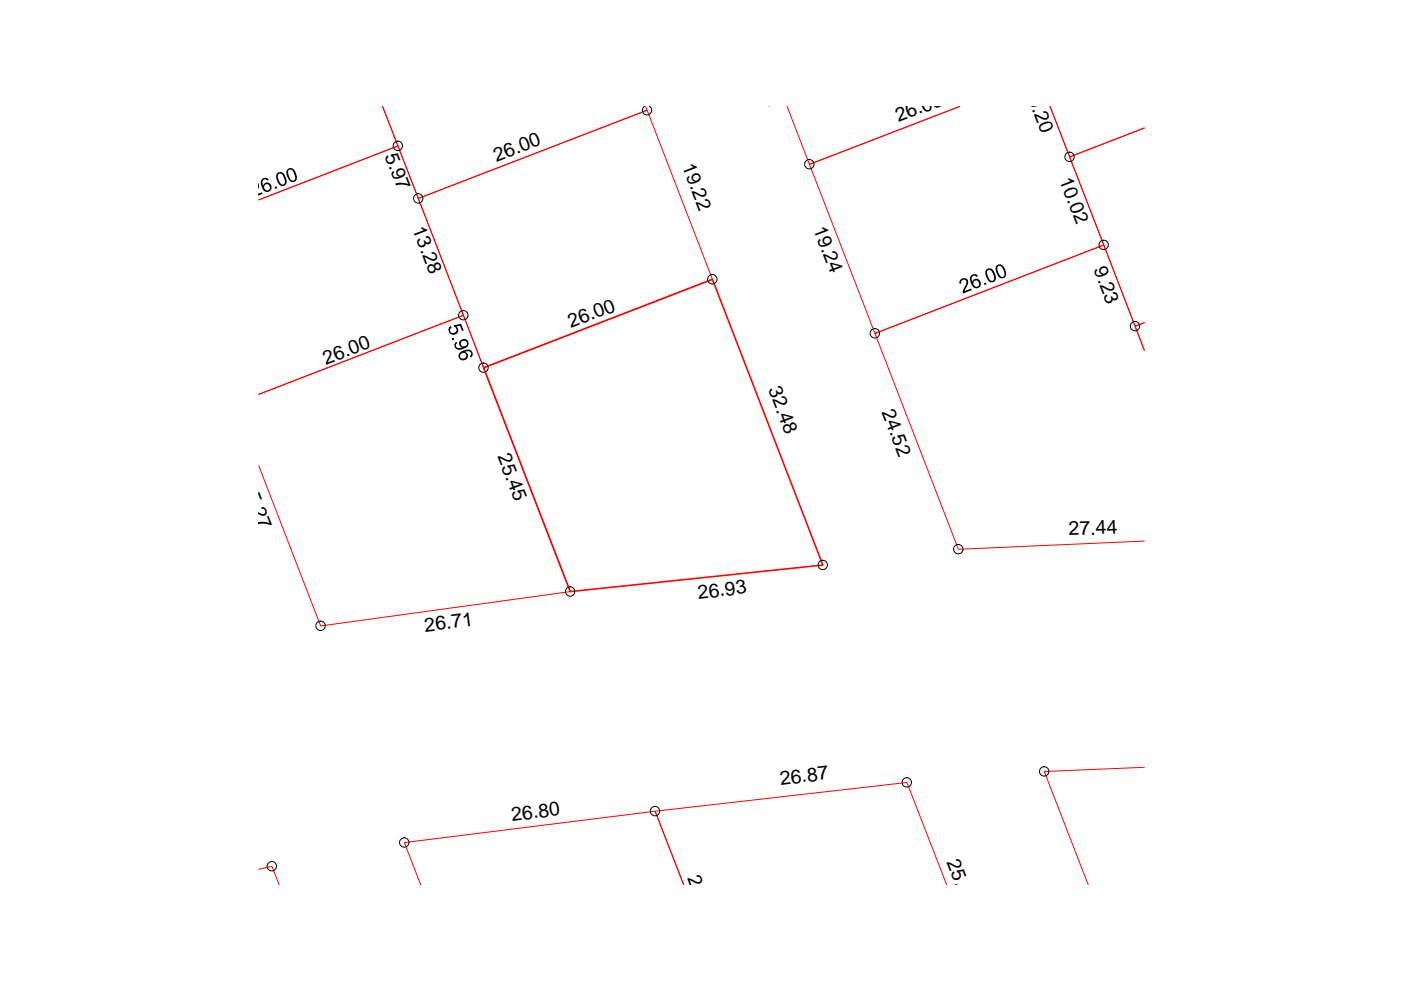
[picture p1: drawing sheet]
<svg xmlns="http://www.w3.org/2000/svg" width="297mm" height="210mm" viewBox="0 0 297 210" stroke-linecap="round" stroke-linejoin="round" font-family="sans-serif">
<path d="M136.9 22.6l.3 .8-48.5 18.7-7.6-19.5 3.3 8.3-29.5 11.5 29.5-11.5 13.9 35.9-43.4 16.8 43.4-16.8 22.6 58.6-52.9 7.3-13.1-33.9M166.9 22.6l4.7 12.2 31.9-12.2-31.9 12.2 13.9 35.9 48.5-18.8-11.4-29.3 4.2 10.7 15.8-6.2-15.8 6.2 13.9 35.9 1.9-.8-1.9 .8 1.9 5.1-8.6-22.4-48.5 18.8 17.7 45.8 39.4-1.8M88.7 42.1l48.5-18.7 13.8 35.8-48.5 18.8zM242.6 162.7l-21.2 .9 9.3 24M54.9 184.3l2.8-.6 1.5 3.9M89.2 187.6l-3.5-9 53.2-6.6 6 15.6-6-15.6 53.4-6.1 8.4 21.7" fill="none" stroke="#f00" stroke-width=".21"/>
<path d="M102.5 78l48.5-18.8 23.5 60.6-53.6 5.6z" fill="none" stroke="#f00" stroke-width=".34"/>
<g fill="none" stroke="#000" stroke-width=".21">
<path d="M136.7 22.6a.99 .99 0 0 0-.3 1.4 .99 .99 0 0 0 1.5 0 .99 .99 0 0 0-.2-1.4"/>
<circle cx="84.3" cy="30.9" r=".99"/>
<circle cx="171.6" cy="34.8" r=".99"/>
<circle cx="226.8" cy="33.3" r=".99"/>
<circle cx="88.7" cy="42.1" r=".99"/>
<circle cx="151" cy="59.2" r=".99"/>
<circle cx="234" cy="51.9" r=".99"/>
<circle cx="98.2" cy="66.8" r=".99"/>
<circle cx="102.5" cy="78" r=".99"/>
<circle cx="185.5" cy="70.7" r=".99"/>
<circle cx="240.6" cy="69.2" r=".99"/>
<circle cx="174.4" cy="119.8" r=".99"/>
<circle cx="203.2" cy="116.4" r=".99"/>
<circle cx="68" cy="132.7" r=".99"/>
<circle cx="120.9" cy="125.4" r=".99"/>
<circle cx="85.7" cy="178.6" r=".99"/>
<circle cx="138.9" cy="172" r=".99"/>
<circle cx="192.3" cy="165.9" r=".99"/>
<circle cx="221.4" cy="163.6" r=".99"/>
<circle cx="57.6" cy="183.7" r=".99"/>
</g>
<g fill="#000">
<path d="M54.8 38.5l.1 .7-.1 2.1 .7-.5 .2 .3-.9 .7zM58.3 39.7l.3-.2 .2 .4-.4 .1zM95.2 69.4l.4-.3 .2 .4-.4 .4v.3l.4 .4h.4l.3-.1 .3-.4v-.4l-.5-.4-.1-.3 1.5-.3 .6 1.4-.3 .1-.5-1.1-.8 .1 .5 .6-.2 .7-.5 .4-.7 .1-.3-.2-.3-.4-.1-.6zM95.8 71.8l.4-.2 .1 .4-.4 .2zM203.6 59.4l.6-.4h.5l.5 .4 .1 .7-.8 1.6 1.4-.5 .1 .3-1.8 .7v-.6l.7-1.4v-.6l-.3-.3h-.4l-.4 .3v.5l-.3 .1-.1-.5zM208.6 60.1l.4-.2 .2 .4-.5 .2z"/>
<path d="M55.5 38.1l.7-.4h.4l.3 .4-.3 .2-.3-.3-.4 .1-.3 .7 .2 .6 .1-.4 .5-.3 .7 .1 .3 .2 .2 .5v.5l-.4 .5-.9 .2-.6-.6-.4-1.2zM56.3 39.1l-.3 .4 .1 .6 .5 .3 .3-.1 .3-.4-.1-.6-.4-.3z"/>
<path d="M58.7 36.8l.8-.4 .4 .2 .4 .4 .5 1.4-.1 .5-.2 .3-.8 .3-.6-.5-.6-1.3zM59.1 36.9l-.2 .6 .3 .9 .4 .7h.5l.3-.3v-.5l-.3-.8-.3-.6-.3-.1z"/>
<path d="M61 35.9l.6-.3h.2l.8 .7 .3 1.1v.7l-.3 .4-.8 .1-.3-.2-.4-.5-.4-1.2v-.5zM61.2 36.1l-.1 .7 .5 1.2 .3 .3 .5-.1 .2-.6-.4-1.2-.4-.4z"/>
<path d="M205.8 58.5l.6-.4 .6 .1 .3 .3-.3 .2-.2-.2h-.5l-.3 .3v.5l.2 .5 .2-.4 .5-.3 .7 .3 .3 .5v.5l-.2 .4-.6 .3-.8-.3-.6-1.4zM206.6 59.6l-.2 .3 .1 .6 .4 .3 .5-.1 .2-.4-.2-.7-.4-.2z"/>
<path d="M209.1 57.2l.5-.3h.4l.7 .6 .4 1 .1 .6-.5 .7-.7 .1-.6-.6-.5-1.2zM209.5 57.3l-.2 .6 .2 .8 .5 .8h.5l.3-.3-.2-1.2-.4-.6-.4-.2z"/>
<path d="M211.2 56.4l.4-.3 .6-.1 .6 .5 .5 1.3v.5l-.2 .5-.9 .2-.5-.4-.6-1.4zM211.7 56.4l-.2 .3 .2 1.2 .4 .7 .5 .1 .4-.4-.1-.8-.7-1.1z"/>
<path d="M96.5 72.6l.3-.1 .1 .3-.2 .1-.1 .5 .4 .4 1-.1-.5-.3-.2-.5 .1-.5 .5-.4 .5-.2 .5 .2 .4 .4 .1 .5-.2 .5-.4 .3-.9 .4-.7 .1-.8-.5v-.8zM97.9 72.4l-.2 .3v.4l.2 .3h.6l.5-.3 .1-.4-.3-.4-.4-.1z"/>
<path d="M97.4 74.8l.8-.5 1.3-.2 .6 .4 .1 .6-.4 .7-.2-.3 .3-.4-.1-.4-.4-.2-.8 .1 .5 .5 .1 .5-.4 .6-.8 .2-.4-.2-.4-.5zM97.8 75l-.3 .4 .2 .5 .6 .1 .4-.2 .2-.3-.2-.5-.3-.2z"/>
</g>
<g font-size="4.1">
<text x="159" y="13.2" transform="rotate(69 159 13.2)">19.26</text>
<text x="217.9" y="21" transform="rotate(69 217.9 21)">9.20</text>
<text x="190.5" y="26" transform="rotate(-21 190.5 26)">26.00</text>
<text x="81.5" y="33.1" transform="rotate(69 81.5 33.1)">5.97</text>
<text x="105.2" y="34.2" transform="rotate(-21 105.2 34.2)">26.00</text>
<text x="144.6" y="35.2" transform="rotate(69 144.6 35.2)">19.22</text>
<text x="224.5" y="38.1" transform="rotate(69 224.5 38.1)">10.02</text>
<text x="87.4" y="48.6" transform="rotate(69 87.4 48.6)">13.28</text>
<text x="172.4" y="48.5" transform="rotate(69 172.4 48.5)">19.24</text>
<text x="231.9" y="57.1" transform="rotate(69 231.9 57.1)">9.23</text>
<text x="121" y="69.6" transform="rotate(-21 121 69.6)">26.00</text>
<text x="69.1" y="77.3" transform="rotate(-21 69.1 77.3)">26.00</text>
<text x="162.9" y="82.6" transform="rotate(69 162.9 82.6)">32.48</text>
<text x="186.9" y="87.4" transform="rotate(69 186.9 87.4)">24.52</text>
<text x="105.5" y="96.8" transform="rotate(69 105.5 96.8)">25.45</text>
<text x="51.4" y="102.8" transform="rotate(69 51.4 102.8)">25.27</text>
<text x="226.6" y="113.5" transform="rotate(-2 226.6 113.5)">27.44</text>
<text x="148.1" y="127" transform="rotate(-7 148.1 127)">26.93</text>
<text x="90.2" y="133.9" transform="rotate(-7 90.2 133.9)">26.71</text>
<text x="165.5" y="166.4" transform="rotate(-7 165.5 166.4)">26.87</text>
<text x="108.6" y="174.1" transform="rotate(-7 108.6 174.1)">26.80</text>
<text x="200.7" y="182.8" transform="rotate(69 200.7 182.8)">25.59</text>
<text x="145.7" y="186.2" transform="rotate(69 145.7 186.2)">25.59</text>
</g>
</svg>
